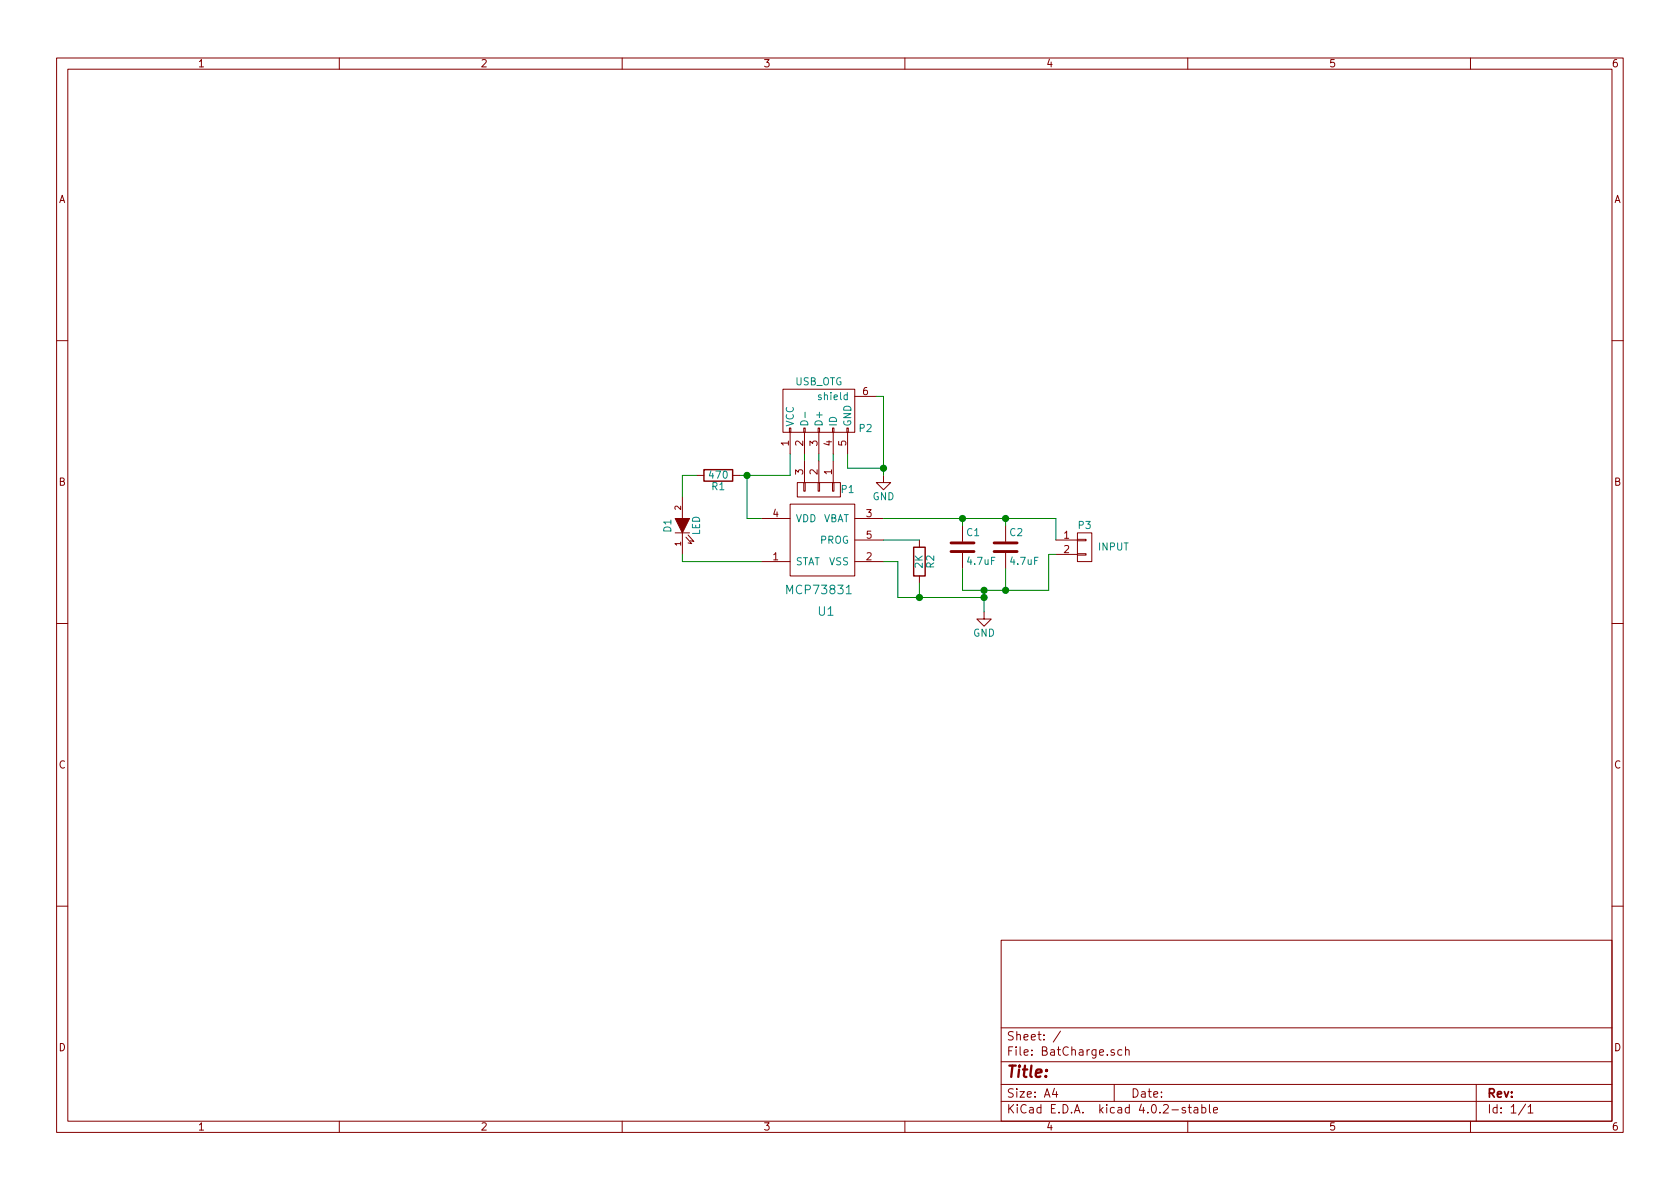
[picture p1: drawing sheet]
<svg xmlns="http://www.w3.org/2000/svg" width="297mm" height="210mm" viewBox="0 0 297 210" stroke-linecap="round" stroke-linejoin="round" font-family="sans-serif">
<g fill="none" stroke="#840000" stroke-width=".18">
<path d="M10 10.3h277v189.9h-277zM12 12.2h273v186.1h-273zM60 10.3v1.9M110 10.3v1.9M160 10.3v1.9M210 10.3v1.9M260 10.3v1.9M10 60.2h2M138.4 68.8h12.7v7.6h-12.7zM139.6 75.7h.2v.7h-.2zM139.7 76.4v3.9M142.1 75.7h.3v.7h-.3z"/>
<path d="M142.2 76.4v3.9M144.7 75.7h.2v.7h-.2zM144.8 76.4v3.9M147.2 75.7h.2v.7h-.2zM147.3 76.4v3.9M149.7 75.7h.3v.7h-.3zM149.9 76.4v3.9M151.1 70.1h3.8M285 60.2h2M119.4 94.2h2.5M120.6 87.9v3.8M120.6 94.2v3.8"/>
<path d="M121.3 95l1 1.1-.6-.1M121.7 94.6l1 1.2-.7-.2M123.2 84.1h1.3M129.5 84.1h1.3M134.6 99.3h5.1M134.6 91.7h5.1M139.7 89.1h11.4v12.7h-11.4zM141 85.3h7.6v2.6h-7.6zM142.1 85.3h.3v1.6h-.3zM142.2 81.5v3.8M144.7 85.3h.2v1.6h-.2zM144.8 81.5v3.8"/>
<path d="M147.2 85.3h.2v1.6h-.2zM147.3 81.5v3.8M151.1 99.3h5.1M151.1 91.7h5.1M151.1 95.5h5.1M156.2 84.1v1.2h1.3l-1.3 1.3-1.3-1.3h1.3M162.6 95.5v1.3M170.2 93v2.8M170.2 97.8v2.8M177.8 93v2.8M177.8 97.8v2.8M186.7 95.5h3.8"/>
<path d="M186.7 98h3.8M190.5 97.9h1.5v.3h-1.5zM190.5 95.4h1.5v.2h-1.5zM190.5 94.2h2.5v5.1h-2.5zM10 110.3h2M162.6 101.8v1.3M174 108.2v1.3h1.3l-1.3 1.2-1.3-1.2h1.3M285 110.3h2M10 160.2h2M177 166.3h108v32h-108zM285 160.2h2M60 198.3v1.9"/>
<path d="M110 198.3v1.9M160 198.3v1.9M177 194.8h108M177 191.8h108M177 187.8h108M177 181.8h108M186.4 192.5l-.3 1h.9M186.8 193v1M187.5 182.3l-1.3 2M197 185.7a.37 .37 0 0 0-.6 .1l.1 .2 .5 .2 .1 .1-.3 .3-.4-.1M197 191.8v3M198.3 185.7l-.4-.1-.3 .3 .1 .6 .2 .1 .4-.1"/>
<path d="M199 185.7l.2-.1 .4 .1v.9M199 185.1v1.5M209.6 195.9a.37 .37 0 0 0-.6 .1l.1 .3 .5 .1 .1 .1-.3 .3-.4-.1M210 198.3v1.9M210.1 195.8h.5M210.3 195.3v1.3l.3 .2M211.2 195.9h.5l.1 .9M211.8 196.2l-.5 .1-.2 .2 .2 .3 .5-.1M212.5 195.9l.4-.1 .3 .3-.1 .6h-.6M212.5 195.3v1.5M213.8 195.3v1.3l.2 .2M214.6 196.3l.7-.1-.1-.3-.4-.1-.2 .2v.7h.6"/>
<path d="M260 198.3v1.9M261 191.8v6.5M269.7 195.2l-1.2 2M270.2 195.8l.4-.5v1.5M270.2 196.8h.8"/>
</g>
<path d="M141.7 74.5a.67 .67 0 0 1 .8-.1 .67 .67 0 0 1 .3 .7h-1.2zM142.3 72.9v1M149.6 105h.9" fill="none" stroke="#008484" stroke-width=".18"/>
<path d="M119.4 91.7h2.5l-1.3 2.5z" fill="#840000" stroke="#840000" stroke-width=".18"/>
<g fill="none" stroke="#008400" stroke-width=".18">
<path d="M154.9 70.1h1.3v14M120.6 98v1.3h14M123.2 84.1h-2.6v3.8M132.1 84.1v7.6h2.5M139.7 80.3v3.8h-8.9M142.2 80.3v1.2M144.8 80.3v1.2M147.3 80.3v1.2M149.9 80.3v2.5h6.3M156.2 91.7h30.5v3.8M156.2 99.3h2.5v6.4h15.3M156.2 95.5h6.4"/>
<path d="M170.2 91.7v1.3M177.8 91.7v1.3M186.7 98h-1.3v6.4h-15.2v-3.8M162.6 103.1v2.6M174 104.4v3.8M177.8 100.6v3.8"/>
</g>
<path d="M124.5 83.1h5v2h-5zM161.5 96.8h2.1v5h-2.1z" fill="none" stroke="#840000" stroke-width=".25"/>
<g fill="#008400" stroke="#008400" stroke-width=".25">
<circle cx="132.1" cy="84.1" r=".51"/>
<circle cx="170.2" cy="91.7" r=".51"/>
<circle cx="174" cy="104.4" r=".51"/>
<circle cx="174" cy="105.7" r=".51"/>
<circle cx="162.6" cy="105.7" r=".51"/>
<circle cx="177.8" cy="91.7" r=".51"/>
<circle cx="177.8" cy="104.4" r=".51"/>
<circle cx="156.2" cy="82.8" r=".51"/>
</g>
<path d="M168.1 97.5h4.1M168.1 96h4.1M175.8 97.5h4M175.8 96h4" fill="none" stroke="#840000" stroke-width=".51"/>
<text font-size="2.8" fill="#840000" x="178" y="190.5">Title:</text>
<g font-size="2.1" fill="#008484">
<text x="139.5" y="105.1">MCP73831</text>
<text x="144.7" y="108.9">U1</text>
</g>
<g font-size="2.1" fill="#840000">
<text x="178" y="184">Sheet: /</text>
<text x="178" y="186.7">File: BatCharge.sch</text>
<text x="178" y="196.9">KiCad E.D.A. kicad 4.0.2-stable</text>
<text x="178" y="194.1">Size: A4</text>
<text x="200" y="194.1">Date:</text>
<text x="263" y="194.1">Rev:</text>
<text x="263" y="196.9">Id: 1/1</text>
</g>
<g font-size="1.8" fill="#840000">
<text x="35" y="11.9">1</text>
<text x="85" y="11.9">2</text>
<text x="135" y="11.9">3</text>
<text x="185" y="11.9">4</text>
<text x="235" y="11.9">5</text>
<text x="285" y="11.9">6</text>
<text x="10.4" y="35.9">A</text>
<text x="285.4" y="35.9">A</text>
<text x="152.6" y="69.8">6</text>
<text x="139.4" y="78.8" transform="rotate(-90 139.4 78.8)">1</text>
<text x="142" y="83.9" transform="rotate(-90 142 83.9)">3</text>
<text x="142" y="78.8" transform="rotate(-90 142 78.8)">2</text>
<text x="144.5" y="83.9" transform="rotate(-90 144.5 83.9)">2</text>
<text x="144.5" y="78.8" transform="rotate(-90 144.5 78.8)">3</text>
<text x="147.1" y="83.9" transform="rotate(-90 147.1 83.9)">1</text>
<text x="147.1" y="78.8" transform="rotate(-90 147.1 78.8)">4</text>
<text x="149.6" y="78.8" transform="rotate(-90 149.6 78.8)">5</text>
<text x="10.4" y="85.9">B</text>
<text x="285.4" y="85.9">B</text>
<text x="136.7" y="91.4">4</text>
<text x="153.2" y="91.4">3</text>
<text x="153.2" y="95.2">5</text>
<text x="188.1" y="95.2">1</text>
<text x="136.7" y="99.1">1</text>
<text x="153.2" y="99.1">2</text>
<text x="188.1" y="97.8">2</text>
<text x="10.4" y="135.9">C</text>
<text x="285.4" y="135.9">C</text>
<text x="10.4" y="185.9">D</text>
<text x="285.4" y="185.9">D</text>
<text x="35" y="199.9">1</text>
<text x="85" y="199.9">2</text>
<text x="135" y="199.9">3</text>
<text x="185" y="199.9">4</text>
<text x="235" y="199.9">5</text>
<text x="285" y="199.9">6</text>
</g>
<g font-size="1.8" fill="#008484">
<text x="140.5" y="68.1">USB_OTG</text>
<text x="145" y="70.7">shield</text>
<text x="140.3" y="75.4" transform="rotate(-90 140.3 75.4)">VCC</text>
<text x="145.4" y="75.4" transform="rotate(-90 145.4 75.4)">D+</text>
<text x="148" y="75.4" transform="rotate(-90 148 75.4)">ID</text>
<text x="150.5" y="75.4" transform="rotate(-90 150.5 75.4)">GND</text>
<text x="152" y="76.4">P2</text>
<text x="125.5" y="84.6">470</text>
<text x="125.9" y="86.7">R1</text>
<text x="148.8" y="87.2">P1</text>
<text x="154.3" y="88.4">GND</text>
<text x="118.7" y="94.1" transform="rotate(-90 118.7 94.1)">D1</text>
<text x="123.7" y="94.7" transform="rotate(-90 123.7 94.7)">LED</text>
<text x="140.7" y="92.3">VDD VBAT</text>
<text x="170.9" y="94.8">C1</text>
<text x="178.6" y="94.8">C2</text>
<text x="190.7" y="93.5">P3</text>
<text x="140.7" y="99.9">STAT</text>
<text x="144.9" y="96.1">PROG</text>
<text x="146.6" y="99.9">VSS</text>
<text x="163.1" y="100.4" transform="rotate(-90 163.1 100.4)">2K</text>
<text x="165.2" y="100.4" transform="rotate(-90 165.2 100.4)">R2</text>
<text x="171.1" y="99.9">4.7uF</text>
<text x="178.8" y="99.9">4.7uF</text>
<text x="194.2" y="97.3">INPUT</text>
<text x="172" y="112.6">GND</text>
</g>
<g font-size="1.4" fill="#840000">
<text x="120.4" y="90.2" transform="rotate(-90 120.4 90.2)">2</text>
<text x="120.4" y="96.5" transform="rotate(-90 120.4 96.5)">1</text>
</g>
</svg>
